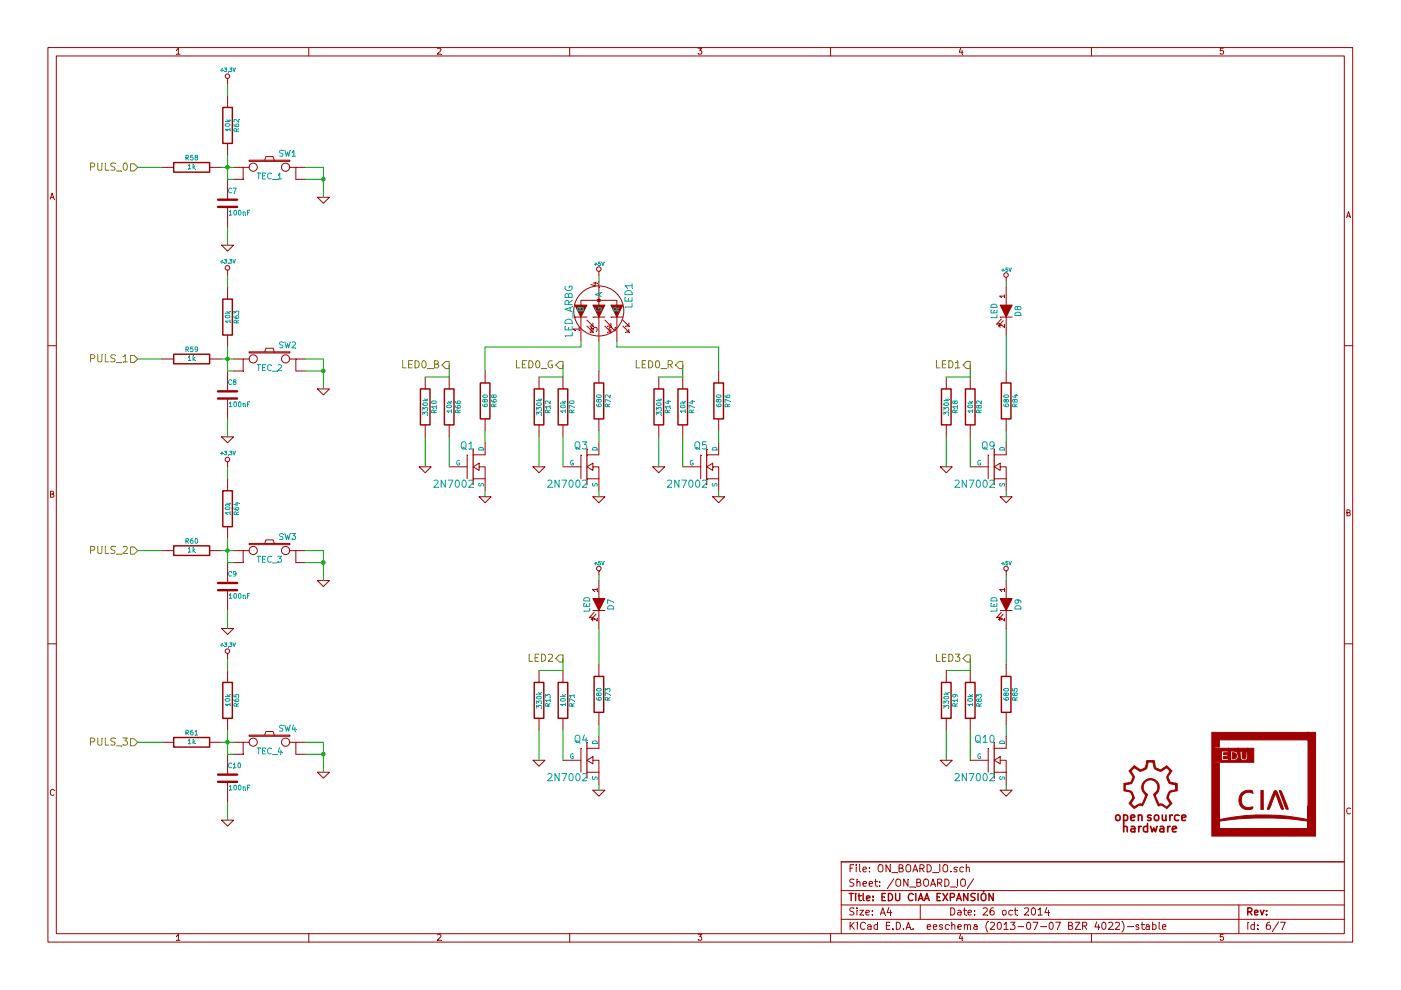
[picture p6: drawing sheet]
EESchema Schematic File Version 2
LIBS:edu-ciaa-nxp
LIBS:edu-ciaa-nxp-cache
EELAYER 27 0
EELAYER END
$Descr A4 11693 8268
encoding utf-8
Sheet 6 7
Title "EDU CIAA EXPANSIÓN"
Date "26 oct 2014"
Rev ""
Comp ""
Comment1 ""
Comment2 ""
Comment3 ""
Comment4 ""
$EndDescr
$Comp
L SW_PUSH SW1
U 1 1
P 2250 1400
F 0 "SW1" H 2400 1510 50  0000 C CNN
F 1 "TEC_1" H 2250 1320 50  0000 C CNN
F 2 "~" H 2250 1400 60  0000 C CNN
F 3 "~" H 2250 1400 60  0000 C CNN
	1    2250 1400
	1    0    0    -1  
$EndComp
Text HLabel 1150 1400 0    60   Input ~ 0
PULS_0
$Comp
L R R58
U 1 1
P 1600 1400
F 0 "R58" V 1680 1400 40  0000 C CNN
F 1 "1k" V 1607 1401 40  0000 C CNN
F 2 "~" V 1530 1400 30  0000 C CNN
F 3 "~" H 1600 1400 30  0000 C CNN
	1    1600 1400
	0    -1   -1   0   
$EndComp
Wire Wire Line
	1850 1400 1950 1400
Wire Wire Line
	1350 1400 1150 1400
Text HLabel 4700 5500 0    60   Output ~ 0
LED2
$Comp
L GND #PWR044
U 1 1
P 1900 2050
F 0 "#PWR044" H 1900 2050 30  0001 C CNN
F 1 "GND" H 1900 1980 30  0001 C CNN
F 2 "" H 1900 2050 60  0000 C CNN
F 3 "" H 1900 2050 60  0000 C CNN
	1    1900 2050
	1    0    0    -1  
$EndComp
$Comp
L R R62
U 1 1
P 1900 1050
F 0 "R62" V 1980 1050 40  0000 C CNN
F 1 "10k" V 1907 1051 40  0000 C CNN
F 2 "~" V 1830 1050 30  0000 C CNN
F 3 "~" H 1900 1050 30  0000 C CNN
	1    1900 1050
	1    0    0    -1  
$EndComp
$Comp
L C C7
U 1 1
P 1900 1700
F 0 "C7" H 1900 1800 40  0000 L CNN
F 1 "100nF" H 1906 1615 40  0000 L CNN
F 2 "~" H 1938 1550 30  0000 C CNN
F 3 "~" H 1900 1700 60  0000 C CNN
	1    1900 1700
	1    0    0    -1  
$EndComp
Wire Wire Line
	1900 1900 1900 2050
$Comp
L GND #PWR045
U 1 1
P 2700 1650
F 0 "#PWR045" H 2700 1650 30  0001 C CNN
F 1 "GND" H 2700 1580 30  0001 C CNN
F 2 "" H 2700 1650 60  0000 C CNN
F 3 "" H 2700 1650 60  0000 C CNN
	1    2700 1650
	1    0    0    -1  
$EndComp
Wire Wire Line
	2550 1400 2700 1400
Wire Wire Line
	2700 1400 2700 1650
Wire Wire Line
	1900 1300 1900 1500
Connection ~ 1900 1400
Wire Wire Line
	1900 800  1900 700 
$Comp
L +3,3V #PWR046
U 1 1
P 1900 700
F 0 "#PWR046" H 1900 660 30  0001 C CNN
F 1 "+3,3V" H 1900 810 30  0000 C CNN
F 2 "" H 1900 700 60  0000 C CNN
F 3 "" H 1900 700 60  0000 C CNN
	1    1900 700 
	1    0    0    -1  
$EndComp
$Comp
L SW_PUSH SW2
U 1 1
P 2250 3000
F 0 "SW2" H 2400 3110 50  0000 C CNN
F 1 "TEC_2" H 2250 2920 50  0000 C CNN
F 2 "~" H 2250 3000 60  0000 C CNN
F 3 "~" H 2250 3000 60  0000 C CNN
	1    2250 3000
	1    0    0    -1  
$EndComp
Text HLabel 1150 3000 0    60   Input ~ 0
PULS_1
$Comp
L R R59
U 1 1
P 1600 3000
F 0 "R59" V 1680 3000 40  0000 C CNN
F 1 "1k" V 1607 3001 40  0000 C CNN
F 2 "~" V 1530 3000 30  0000 C CNN
F 3 "~" H 1600 3000 30  0000 C CNN
	1    1600 3000
	0    -1   -1   0   
$EndComp
Wire Wire Line
	1850 3000 1950 3000
Wire Wire Line
	1350 3000 1150 3000
$Comp
L GND #PWR047
U 1 1
P 1900 3650
F 0 "#PWR047" H 1900 3650 30  0001 C CNN
F 1 "GND" H 1900 3580 30  0001 C CNN
F 2 "" H 1900 3650 60  0000 C CNN
F 3 "" H 1900 3650 60  0000 C CNN
	1    1900 3650
	1    0    0    -1  
$EndComp
$Comp
L R R63
U 1 1
P 1900 2650
F 0 "R63" V 1980 2650 40  0000 C CNN
F 1 "10k" V 1907 2651 40  0000 C CNN
F 2 "~" V 1830 2650 30  0000 C CNN
F 3 "~" H 1900 2650 30  0000 C CNN
	1    1900 2650
	1    0    0    -1  
$EndComp
$Comp
L C C8
U 1 1
P 1900 3300
F 0 "C8" H 1900 3400 40  0000 L CNN
F 1 "100nF" H 1906 3215 40  0000 L CNN
F 2 "~" H 1938 3150 30  0000 C CNN
F 3 "~" H 1900 3300 60  0000 C CNN
	1    1900 3300
	1    0    0    -1  
$EndComp
Wire Wire Line
	1900 3500 1900 3650
$Comp
L GND #PWR048
U 1 1
P 2700 3250
F 0 "#PWR048" H 2700 3250 30  0001 C CNN
F 1 "GND" H 2700 3180 30  0001 C CNN
F 2 "" H 2700 3250 60  0000 C CNN
F 3 "" H 2700 3250 60  0000 C CNN
	1    2700 3250
	1    0    0    -1  
$EndComp
Wire Wire Line
	2550 3000 2700 3000
Wire Wire Line
	2700 3000 2700 3250
Wire Wire Line
	1900 2900 1900 3100
Connection ~ 1900 3000
Wire Wire Line
	1900 2400 1900 2300
$Comp
L +3,3V #PWR049
U 1 1
P 1900 2300
F 0 "#PWR049" H 1900 2260 30  0001 C CNN
F 1 "+3,3V" H 1900 2410 30  0000 C CNN
F 2 "" H 1900 2300 60  0000 C CNN
F 3 "" H 1900 2300 60  0000 C CNN
	1    1900 2300
	1    0    0    -1  
$EndComp
$Comp
L SW_PUSH SW3
U 1 1
P 2250 4600
F 0 "SW3" H 2400 4710 50  0000 C CNN
F 1 "TEC_3" H 2250 4520 50  0000 C CNN
F 2 "~" H 2250 4600 60  0000 C CNN
F 3 "~" H 2250 4600 60  0000 C CNN
	1    2250 4600
	1    0    0    -1  
$EndComp
Text HLabel 1150 4600 0    60   Input ~ 0
PULS_2
$Comp
L R R60
U 1 1
P 1600 4600
F 0 "R60" V 1680 4600 40  0000 C CNN
F 1 "1k" V 1607 4601 40  0000 C CNN
F 2 "~" V 1530 4600 30  0000 C CNN
F 3 "~" H 1600 4600 30  0000 C CNN
	1    1600 4600
	0    -1   -1   0   
$EndComp
Wire Wire Line
	1850 4600 1950 4600
Wire Wire Line
	1350 4600 1150 4600
$Comp
L GND #PWR050
U 1 1
P 1900 5250
F 0 "#PWR050" H 1900 5250 30  0001 C CNN
F 1 "GND" H 1900 5180 30  0001 C CNN
F 2 "" H 1900 5250 60  0000 C CNN
F 3 "" H 1900 5250 60  0000 C CNN
	1    1900 5250
	1    0    0    -1  
$EndComp
$Comp
L R R64
U 1 1
P 1900 4250
F 0 "R64" V 1980 4250 40  0000 C CNN
F 1 "10k" V 1907 4251 40  0000 C CNN
F 2 "~" V 1830 4250 30  0000 C CNN
F 3 "~" H 1900 4250 30  0000 C CNN
	1    1900 4250
	1    0    0    -1  
$EndComp
$Comp
L C C9
U 1 1
P 1900 4900
F 0 "C9" H 1900 5000 40  0000 L CNN
F 1 "100nF" H 1906 4815 40  0000 L CNN
F 2 "~" H 1938 4750 30  0000 C CNN
F 3 "~" H 1900 4900 60  0000 C CNN
	1    1900 4900
	1    0    0    -1  
$EndComp
Wire Wire Line
	1900 5100 1900 5250
$Comp
L GND #PWR051
U 1 1
P 2700 4850
F 0 "#PWR051" H 2700 4850 30  0001 C CNN
F 1 "GND" H 2700 4780 30  0001 C CNN
F 2 "" H 2700 4850 60  0000 C CNN
F 3 "" H 2700 4850 60  0000 C CNN
	1    2700 4850
	1    0    0    -1  
$EndComp
Wire Wire Line
	2550 4600 2700 4600
Wire Wire Line
	2700 4600 2700 4850
Wire Wire Line
	1900 4500 1900 4700
Connection ~ 1900 4600
Wire Wire Line
	1900 4000 1900 3900
$Comp
L +3,3V #PWR052
U 1 1
P 1900 3900
F 0 "#PWR052" H 1900 3860 30  0001 C CNN
F 1 "+3,3V" H 1900 4010 30  0000 C CNN
F 2 "" H 1900 3900 60  0000 C CNN
F 3 "" H 1900 3900 60  0000 C CNN
	1    1900 3900
	1    0    0    -1  
$EndComp
$Comp
L SW_PUSH SW4
U 1 1
P 2250 6200
F 0 "SW4" H 2400 6310 50  0000 C CNN
F 1 "TEC_4" H 2250 6120 50  0000 C CNN
F 2 "~" H 2250 6200 60  0000 C CNN
F 3 "~" H 2250 6200 60  0000 C CNN
	1    2250 6200
	1    0    0    -1  
$EndComp
Text HLabel 1150 6200 0    60   Input ~ 0
PULS_3
$Comp
L R R61
U 1 1
P 1600 6200
F 0 "R61" V 1680 6200 40  0000 C CNN
F 1 "1k" V 1607 6201 40  0000 C CNN
F 2 "~" V 1530 6200 30  0000 C CNN
F 3 "~" H 1600 6200 30  0000 C CNN
	1    1600 6200
	0    -1   -1   0   
$EndComp
Wire Wire Line
	1850 6200 1950 6200
Wire Wire Line
	1350 6200 1150 6200
$Comp
L GND #PWR053
U 1 1
P 1900 6850
F 0 "#PWR053" H 1900 6850 30  0001 C CNN
F 1 "GND" H 1900 6780 30  0001 C CNN
F 2 "" H 1900 6850 60  0000 C CNN
F 3 "" H 1900 6850 60  0000 C CNN
	1    1900 6850
	1    0    0    -1  
$EndComp
$Comp
L R R65
U 1 1
P 1900 5850
F 0 "R65" V 1980 5850 40  0000 C CNN
F 1 "10k" V 1907 5851 40  0000 C CNN
F 2 "~" V 1830 5850 30  0000 C CNN
F 3 "~" H 1900 5850 30  0000 C CNN
	1    1900 5850
	1    0    0    -1  
$EndComp
$Comp
L C C10
U 1 1
P 1900 6500
F 0 "C10" H 1900 6600 40  0000 L CNN
F 1 "100nF" H 1906 6415 40  0000 L CNN
F 2 "~" H 1938 6350 30  0000 C CNN
F 3 "~" H 1900 6500 60  0000 C CNN
	1    1900 6500
	1    0    0    -1  
$EndComp
Wire Wire Line
	1900 6700 1900 6850
$Comp
L GND #PWR054
U 1 1
P 2700 6450
F 0 "#PWR054" H 2700 6450 30  0001 C CNN
F 1 "GND" H 2700 6380 30  0001 C CNN
F 2 "" H 2700 6450 60  0000 C CNN
F 3 "" H 2700 6450 60  0000 C CNN
	1    2700 6450
	1    0    0    -1  
$EndComp
Wire Wire Line
	2550 6200 2700 6200
Wire Wire Line
	2700 6200 2700 6450
Wire Wire Line
	1900 6100 1900 6300
Connection ~ 1900 6200
Wire Wire Line
	1900 5600 1900 5500
$Comp
L +3,3V #PWR055
U 1 1
P 1900 5500
F 0 "#PWR055" H 1900 5460 30  0001 C CNN
F 1 "+3,3V" H 1900 5610 30  0000 C CNN
F 2 "" H 1900 5500 60  0000 C CNN
F 3 "" H 1900 5500 60  0000 C CNN
	1    1900 5500
	1    0    0    -1  
$EndComp
$Comp
L MOSFET_N Q9
U 1 1
P 8300 3900
F 0 "Q9" H 8310 4070 60  0000 R CNN
F 1 "2N7002" H 8310 3750 60  0000 R CNN
F 2 "~" H 8300 3900 60  0000 C CNN
F 3 "~" H 8300 3900 60  0000 C CNN
	1    8300 3900
	1    0    0    -1  
$EndComp
$Comp
L R R82
U 1 1
P 8100 3400
F 0 "R82" V 8180 3400 40  0000 C CNN
F 1 "10k" V 8107 3401 40  0000 C CNN
F 2 "~" V 8030 3400 30  0000 C CNN
F 3 "~" H 8100 3400 30  0000 C CNN
	1    8100 3400
	1    0    0    -1  
$EndComp
$Comp
L GND #PWR056
U 1 1
P 8400 4150
F 0 "#PWR056" H 8400 4150 30  0001 C CNN
F 1 "GND" H 8400 4080 30  0001 C CNN
F 2 "" H 8400 4150 60  0000 C CNN
F 3 "" H 8400 4150 60  0000 C CNN
	1    8400 4150
	1    0    0    -1  
$EndComp
Wire Wire Line
	8400 4100 8400 4150
$Comp
L R R84
U 1 1
P 8400 3350
F 0 "R84" V 8480 3350 40  0000 C CNN
F 1 "680" V 8407 3351 40  0000 C CNN
F 2 "~" V 8330 3350 30  0000 C CNN
F 3 "~" H 8400 3350 30  0000 C CNN
	1    8400 3350
	1    0    0    -1  
$EndComp
Wire Wire Line
	8400 3700 8400 3600
Wire Wire Line
	8400 2800 8400 3100
Wire Wire Line
	8100 3900 8100 3650
Wire Wire Line
	8100 3050 8100 3150
$Comp
L MOSFET_N Q1
U 1 1
P 3950 3900
F 0 "Q1" H 3960 4070 60  0000 R CNN
F 1 "2N7002" H 3960 3750 60  0000 R CNN
F 2 "~" H 3950 3900 60  0000 C CNN
F 3 "~" H 3950 3900 60  0000 C CNN
	1    3950 3900
	1    0    0    -1  
$EndComp
$Comp
L R R66
U 1 1
P 3750 3400
F 0 "R66" V 3830 3400 40  0000 C CNN
F 1 "10k" V 3757 3401 40  0000 C CNN
F 2 "~" V 3680 3400 30  0000 C CNN
F 3 "~" H 3750 3400 30  0000 C CNN
	1    3750 3400
	1    0    0    -1  
$EndComp
$Comp
L R R68
U 1 1
P 4050 3350
F 0 "R68" V 4130 3350 40  0000 C CNN
F 1 "680" V 4057 3351 40  0000 C CNN
F 2 "~" V 3980 3350 30  0000 C CNN
F 3 "~" H 4050 3350 30  0000 C CNN
	1    4050 3350
	1    0    0    -1  
$EndComp
Wire Wire Line
	4050 3700 4050 3600
Wire Wire Line
	4050 2900 4050 3100
Wire Wire Line
	3750 3900 3750 3650
Wire Wire Line
	3750 3050 3750 3150
$Comp
L MOSFET_N Q3
U 1 1
P 4900 3900
F 0 "Q3" H 4910 4070 60  0000 R CNN
F 1 "2N7002" H 4910 3750 60  0000 R CNN
F 2 "~" H 4900 3900 60  0000 C CNN
F 3 "~" H 4900 3900 60  0000 C CNN
	1    4900 3900
	1    0    0    -1  
$EndComp
$Comp
L R R70
U 1 1
P 4700 3400
F 0 "R70" V 4780 3400 40  0000 C CNN
F 1 "10k" V 4707 3401 40  0000 C CNN
F 2 "~" V 4630 3400 30  0000 C CNN
F 3 "~" H 4700 3400 30  0000 C CNN
	1    4700 3400
	1    0    0    -1  
$EndComp
$Comp
L GND #PWR057
U 1 1
P 5000 4150
F 0 "#PWR057" H 5000 4150 30  0001 C CNN
F 1 "GND" H 5000 4080 30  0001 C CNN
F 2 "" H 5000 4150 60  0000 C CNN
F 3 "" H 5000 4150 60  0000 C CNN
	1    5000 4150
	1    0    0    -1  
$EndComp
Wire Wire Line
	5000 4100 5000 4150
$Comp
L R R72
U 1 1
P 5000 3350
F 0 "R72" V 5080 3350 40  0000 C CNN
F 1 "680" V 5007 3351 40  0000 C CNN
F 2 "~" V 4930 3350 30  0000 C CNN
F 3 "~" H 5000 3350 30  0000 C CNN
	1    5000 3350
	1    0    0    -1  
$EndComp
Wire Wire Line
	5000 3700 5000 3600
Wire Wire Line
	5000 2850 5000 3100
Wire Wire Line
	4700 3900 4700 3650
Wire Wire Line
	4700 3050 4700 3150
$Comp
L MOSFET_N Q5
U 1 1
P 5900 3900
F 0 "Q5" H 5910 4070 60  0000 R CNN
F 1 "2N7002" H 5910 3750 60  0000 R CNN
F 2 "~" H 5900 3900 60  0000 C CNN
F 3 "~" H 5900 3900 60  0000 C CNN
	1    5900 3900
	1    0    0    -1  
$EndComp
$Comp
L R R74
U 1 1
P 5700 3400
F 0 "R74" V 5780 3400 40  0000 C CNN
F 1 "10k" V 5707 3401 40  0000 C CNN
F 2 "~" V 5630 3400 30  0000 C CNN
F 3 "~" H 5700 3400 30  0000 C CNN
	1    5700 3400
	1    0    0    -1  
$EndComp
$Comp
L GND #PWR058
U 1 1
P 6000 4150
F 0 "#PWR058" H 6000 4150 30  0001 C CNN
F 1 "GND" H 6000 4080 30  0001 C CNN
F 2 "" H 6000 4150 60  0000 C CNN
F 3 "" H 6000 4150 60  0000 C CNN
	1    6000 4150
	1    0    0    -1  
$EndComp
Wire Wire Line
	6000 4100 6000 4150
$Comp
L R R76
U 1 1
P 6000 3350
F 0 "R76" V 6080 3350 40  0000 C CNN
F 1 "680" V 6007 3351 40  0000 C CNN
F 2 "~" V 5930 3350 30  0000 C CNN
F 3 "~" H 6000 3350 30  0000 C CNN
	1    6000 3350
	1    0    0    -1  
$EndComp
Wire Wire Line
	6000 3700 6000 3600
Wire Wire Line
	6000 2900 6000 3100
Wire Wire Line
	5000 2350 5000 2300
$Comp
L +5V #PWR059
U 1 1
P 5000 2300
F 0 "#PWR059" H 5000 2390 20  0001 C CNN
F 1 "+5V" H 5000 2390 30  0000 C CNN
F 2 "" H 5000 2300 60  0000 C CNN
F 3 "" H 5000 2300 60  0000 C CNN
	1    5000 2300
	1    0    0    -1  
$EndComp
Wire Wire Line
	5700 3900 5700 3650
Wire Wire Line
	5700 3050 5700 3150
$Comp
L MOSFET_N Q4
U 1 1
P 4900 6350
F 0 "Q4" H 4910 6520 60  0000 R CNN
F 1 "2N7002" H 4910 6200 60  0000 R CNN
F 2 "~" H 4900 6350 60  0000 C CNN
F 3 "~" H 4900 6350 60  0000 C CNN
	1    4900 6350
	1    0    0    -1  
$EndComp
$Comp
L R R71
U 1 1
P 4700 5850
F 0 "R71" V 4780 5850 40  0000 C CNN
F 1 "10k" V 4707 5851 40  0000 C CNN
F 2 "~" V 4630 5850 30  0000 C CNN
F 3 "~" H 4700 5850 30  0000 C CNN
	1    4700 5850
	1    0    0    -1  
$EndComp
$Comp
L GND #PWR060
U 1 1
P 5000 6600
F 0 "#PWR060" H 5000 6600 30  0001 C CNN
F 1 "GND" H 5000 6530 30  0001 C CNN
F 2 "" H 5000 6600 60  0000 C CNN
F 3 "" H 5000 6600 60  0000 C CNN
	1    5000 6600
	1    0    0    -1  
$EndComp
Wire Wire Line
	5000 6550 5000 6600
$Comp
L R R73
U 1 1
P 5000 5800
F 0 "R73" V 5080 5800 40  0000 C CNN
F 1 "680" V 5007 5801 40  0000 C CNN
F 2 "~" V 4930 5800 30  0000 C CNN
F 3 "~" H 5000 5800 30  0000 C CNN
	1    5000 5800
	1    0    0    -1  
$EndComp
Wire Wire Line
	5000 6150 5000 6050
Wire Wire Line
	5000 5250 5000 5550
Wire Wire Line
	4700 6350 4700 6100
Wire Wire Line
	4700 5500 4700 5600
Wire Wire Line
	4050 4100 4050 4150
$Comp
L GND #PWR061
U 1 1
P 4050 4150
F 0 "#PWR061" H 4050 4150 30  0001 C CNN
F 1 "GND" H 4050 4080 30  0001 C CNN
F 2 "" H 4050 4150 60  0000 C CNN
F 3 "" H 4050 4150 60  0000 C CNN
	1    4050 4150
	1    0    0    -1  
$EndComp
$Comp
L LED_ARBG LED1
U 1 1
P 5000 2600
F 0 "LED1" H 4870 2850 60  0000 C CNN
F 1 "LED_ARBG" H 5000 2350 60  0000 C CNN
F 2 "" H 5000 2600 60  0000 C CNN
F 3 "" H 5000 2600 60  0000 C CNN
	1    5000 2600
	0    1    1    0   
$EndComp
Wire Wire Line
	4050 2900 4850 2900
Wire Wire Line
	4850 2900 4850 2850
Wire Wire Line
	5150 2850 5150 2900
Wire Wire Line
	5150 2900 6000 2900
Wire Wire Line
	8400 2400 8400 2350
$Comp
L +5V #PWR062
U 1 1
P 8400 2350
F 0 "#PWR062" H 8400 2440 20  0001 C CNN
F 1 "+5V" H 8400 2440 30  0000 C CNN
F 2 "" H 8400 2350 60  0000 C CNN
F 3 "" H 8400 2350 60  0000 C CNN
	1    8400 2350
	1    0    0    -1  
$EndComp
Wire Wire Line
	5000 4850 5000 4800
$Comp
L +5V #PWR063
U 1 1
P 5000 4800
F 0 "#PWR063" H 5000 4890 20  0001 C CNN
F 1 "+5V" H 5000 4890 30  0000 C CNN
F 2 "" H 5000 4800 60  0000 C CNN
F 3 "" H 5000 4800 60  0000 C CNN
	1    5000 4800
	1    0    0    -1  
$EndComp
Text HLabel 3750 3050 0    60   Output ~ 0
LED0_B
Text HLabel 4700 3050 0    60   Output ~ 0
LED0_G
Text HLabel 5700 3050 0    60   Output ~ 0
LED0_R
Text HLabel 8100 3050 0    60   Output ~ 0
LED1
$Comp
L R R12
U 1 1
P 4500 3400
F 0 "R12" V 4580 3400 40  0000 C CNN
F 1 "330k" V 4507 3401 40  0000 C CNN
F 2 "~" V 4430 3400 30  0000 C CNN
F 3 "~" H 4500 3400 30  0000 C CNN
	1    4500 3400
	1    0    0    -1  
$EndComp
$Comp
L GND #PWR064
U 1 1
P 4500 3900
F 0 "#PWR064" H 4500 3900 30  0001 C CNN
F 1 "GND" H 4500 3830 30  0001 C CNN
F 2 "" H 4500 3900 60  0000 C CNN
F 3 "" H 4500 3900 60  0000 C CNN
	1    4500 3900
	1    0    0    -1  
$EndComp
Wire Wire Line
	4500 3650 4500 3900
$Comp
L R R14
U 1 1
P 5500 3400
F 0 "R14" V 5580 3400 40  0000 C CNN
F 1 "330k" V 5507 3401 40  0000 C CNN
F 2 "~" V 5430 3400 30  0000 C CNN
F 3 "~" H 5500 3400 30  0000 C CNN
	1    5500 3400
	1    0    0    -1  
$EndComp
$Comp
L GND #PWR065
U 1 1
P 5500 3900
F 0 "#PWR065" H 5500 3900 30  0001 C CNN
F 1 "GND" H 5500 3830 30  0001 C CNN
F 2 "" H 5500 3900 60  0000 C CNN
F 3 "" H 5500 3900 60  0000 C CNN
	1    5500 3900
	1    0    0    -1  
$EndComp
Wire Wire Line
	5500 3650 5500 3900
$Comp
L R R10
U 1 1
P 3550 3400
F 0 "R10" V 3630 3400 40  0000 C CNN
F 1 "330k" V 3557 3401 40  0000 C CNN
F 2 "~" V 3480 3400 30  0000 C CNN
F 3 "~" H 3550 3400 30  0000 C CNN
	1    3550 3400
	1    0    0    -1  
$EndComp
$Comp
L GND #PWR066
U 1 1
P 3550 3900
F 0 "#PWR066" H 3550 3900 30  0001 C CNN
F 1 "GND" H 3550 3830 30  0001 C CNN
F 2 "" H 3550 3900 60  0000 C CNN
F 3 "" H 3550 3900 60  0000 C CNN
	1    3550 3900
	1    0    0    -1  
$EndComp
Wire Wire Line
	3550 3650 3550 3900
Wire Wire Line
	3750 3150 3550 3150
Wire Wire Line
	4700 3150 4500 3150
Wire Wire Line
	5700 3150 5500 3150
$Comp
L R R18
U 1 1
P 7900 3400
F 0 "R18" V 7980 3400 40  0000 C CNN
F 1 "330k" V 7907 3401 40  0000 C CNN
F 2 "~" V 7830 3400 30  0000 C CNN
F 3 "~" H 7900 3400 30  0000 C CNN
	1    7900 3400
	1    0    0    -1  
$EndComp
$Comp
L GND #PWR067
U 1 1
P 7900 3900
F 0 "#PWR067" H 7900 3900 30  0001 C CNN
F 1 "GND" H 7900 3830 30  0001 C CNN
F 2 "" H 7900 3900 60  0000 C CNN
F 3 "" H 7900 3900 60  0000 C CNN
	1    7900 3900
	1    0    0    -1  
$EndComp
Wire Wire Line
	7900 3650 7900 3900
Wire Wire Line
	8100 3150 7900 3150
$Comp
L R R13
U 1 1
P 4500 5850
F 0 "R13" V 4580 5850 40  0000 C CNN
F 1 "330k" V 4507 5851 40  0000 C CNN
F 2 "~" V 4430 5850 30  0000 C CNN
F 3 "~" H 4500 5850 30  0000 C CNN
	1    4500 5850
	1    0    0    -1  
$EndComp
$Comp
L GND #PWR068
U 1 1
P 4500 6350
F 0 "#PWR068" H 4500 6350 30  0001 C CNN
F 1 "GND" H 4500 6280 30  0001 C CNN
F 2 "" H 4500 6350 60  0000 C CNN
F 3 "" H 4500 6350 60  0000 C CNN
	1    4500 6350
	1    0    0    -1  
$EndComp
Wire Wire Line
	4500 6100 4500 6350
Wire Wire Line
	4700 5600 4500 5600
Wire Wire Line
	8100 5600 7900 5600
Wire Wire Line
	7900 6100 7900 6350
$Comp
L GND #PWR069
U 1 1
P 7900 6350
F 0 "#PWR069" H 7900 6350 30  0001 C CNN
F 1 "GND" H 7900 6280 30  0001 C CNN
F 2 "" H 7900 6350 60  0000 C CNN
F 3 "" H 7900 6350 60  0000 C CNN
	1    7900 6350
	1    0    0    -1  
$EndComp
$Comp
L R R19
U 1 1
P 7900 5850
F 0 "R19" V 7980 5850 40  0000 C CNN
F 1 "330k" V 7907 5851 40  0000 C CNN
F 2 "~" V 7830 5850 30  0000 C CNN
F 3 "~" H 7900 5850 30  0000 C CNN
	1    7900 5850
	1    0    0    -1  
$EndComp
Wire Wire Line
	8100 5500 8100 5600
Wire Wire Line
	8100 6350 8100 6100
Wire Wire Line
	8400 5250 8400 5550
Wire Wire Line
	8400 6150 8400 6050
$Comp
L R R85
U 1 1
P 8400 5800
F 0 "R85" V 8480 5800 40  0000 C CNN
F 1 "680" V 8407 5801 40  0000 C CNN
F 2 "~" V 8330 5800 30  0000 C CNN
F 3 "~" H 8400 5800 30  0000 C CNN
	1    8400 5800
	1    0    0    -1  
$EndComp
Wire Wire Line
	8400 6550 8400 6600
$Comp
L GND #PWR070
U 1 1
P 8400 6600
F 0 "#PWR070" H 8400 6600 30  0001 C CNN
F 1 "GND" H 8400 6530 30  0001 C CNN
F 2 "" H 8400 6600 60  0000 C CNN
F 3 "" H 8400 6600 60  0000 C CNN
	1    8400 6600
	1    0    0    -1  
$EndComp
$Comp
L R R83
U 1 1
P 8100 5850
F 0 "R83" V 8180 5850 40  0000 C CNN
F 1 "10k" V 8107 5851 40  0000 C CNN
F 2 "~" V 8030 5850 30  0000 C CNN
F 3 "~" H 8100 5850 30  0000 C CNN
	1    8100 5850
	1    0    0    -1  
$EndComp
$Comp
L MOSFET_N Q10
U 1 1
P 8300 6350
F 0 "Q10" H 8310 6520 60  0000 R CNN
F 1 "2N7002" H 8310 6200 60  0000 R CNN
F 2 "~" H 8300 6350 60  0000 C CNN
F 3 "~" H 8300 6350 60  0000 C CNN
	1    8300 6350
	1    0    0    -1  
$EndComp
Text HLabel 8100 5500 0    60   Output ~ 0
LED3
$Comp
L LED D7
U 1 1
P 5000 5050
F 0 "D7" H 5000 5150 50  0000 C CNN
F 1 "LED" H 5000 4950 50  0000 C CNN
F 2 "~" H 5000 5050 60  0000 C CNN
F 3 "~" H 5000 5050 60  0000 C CNN
	1    5000 5050
	0    1    1    0   
$EndComp
$Comp
L LED D9
U 1 1
P 8400 5050
F 0 "D9" H 8400 5150 50  0000 C CNN
F 1 "LED" H 8400 4950 50  0000 C CNN
F 2 "~" H 8400 5050 60  0000 C CNN
F 3 "~" H 8400 5050 60  0000 C CNN
	1    8400 5050
	0    1    1    0   
$EndComp
$Comp
L LED D8
U 1 1
P 8400 2600
F 0 "D8" H 8400 2700 50  0000 C CNN
F 1 "LED" H 8400 2500 50  0000 C CNN
F 2 "~" H 8400 2600 60  0000 C CNN
F 3 "~" H 8400 2600 60  0000 C CNN
	1    8400 2600
	0    1    1    0   
$EndComp
Wire Wire Line
	8400 4850 8400 4800
$Comp
L +5V #PWR071
U 1 1
P 8400 4800
F 0 "#PWR071" H 8400 4890 20  0001 C CNN
F 1 "+5V" H 8400 4890 30  0000 C CNN
F 2 "" H 8400 4800 60  0000 C CNN
F 3 "" H 8400 4800 60  0000 C CNN
	1    8400 4800
	1    0    0    -1  
$EndComp
$Comp
L LOGO #G12
U 1 1
P 10550 6550
F 0 "#G12" H 10550 6147 60  0001 C CNN
F 1 "LOGO" H 10550 6953 60  0001 C CNN
F 2 "" H 10550 6550 60  0000 C CNN
F 3 "" H 10550 6550 60  0000 C CNN
	1    10550 6550
	1    0    0    -1  
$EndComp
Wire Wire Line
	1900 1500 1950 1500
Wire Wire Line
	2550 1500 2700 1500
Connection ~ 2700 1500
Wire Wire Line
	1900 3100 1950 3100
Wire Wire Line
	2550 3100 2700 3100
Connection ~ 2700 3100
Wire Wire Line
	1900 4700 1950 4700
Wire Wire Line
	2550 4700 2700 4700
Connection ~ 2700 4700
Wire Wire Line
	1900 6300 1950 6300
Wire Wire Line
	2550 6300 2700 6300
Connection ~ 2700 6300
$Comp
L OSHWA #G11
U 1 1
P 9600 6650
F 0 "#G11" H 9570 7050 60  0001 C CNN
F 1 "OSHWA" H 9600 6953 60  0001 C CNN
F 2 "~" H 9600 6650 60  0000 C CNN
F 3 "~" H 9600 6650 60  0000 C CNN
	1    9600 6650
	1    0    0    -1  
$EndComp
$EndSCHEMATC
